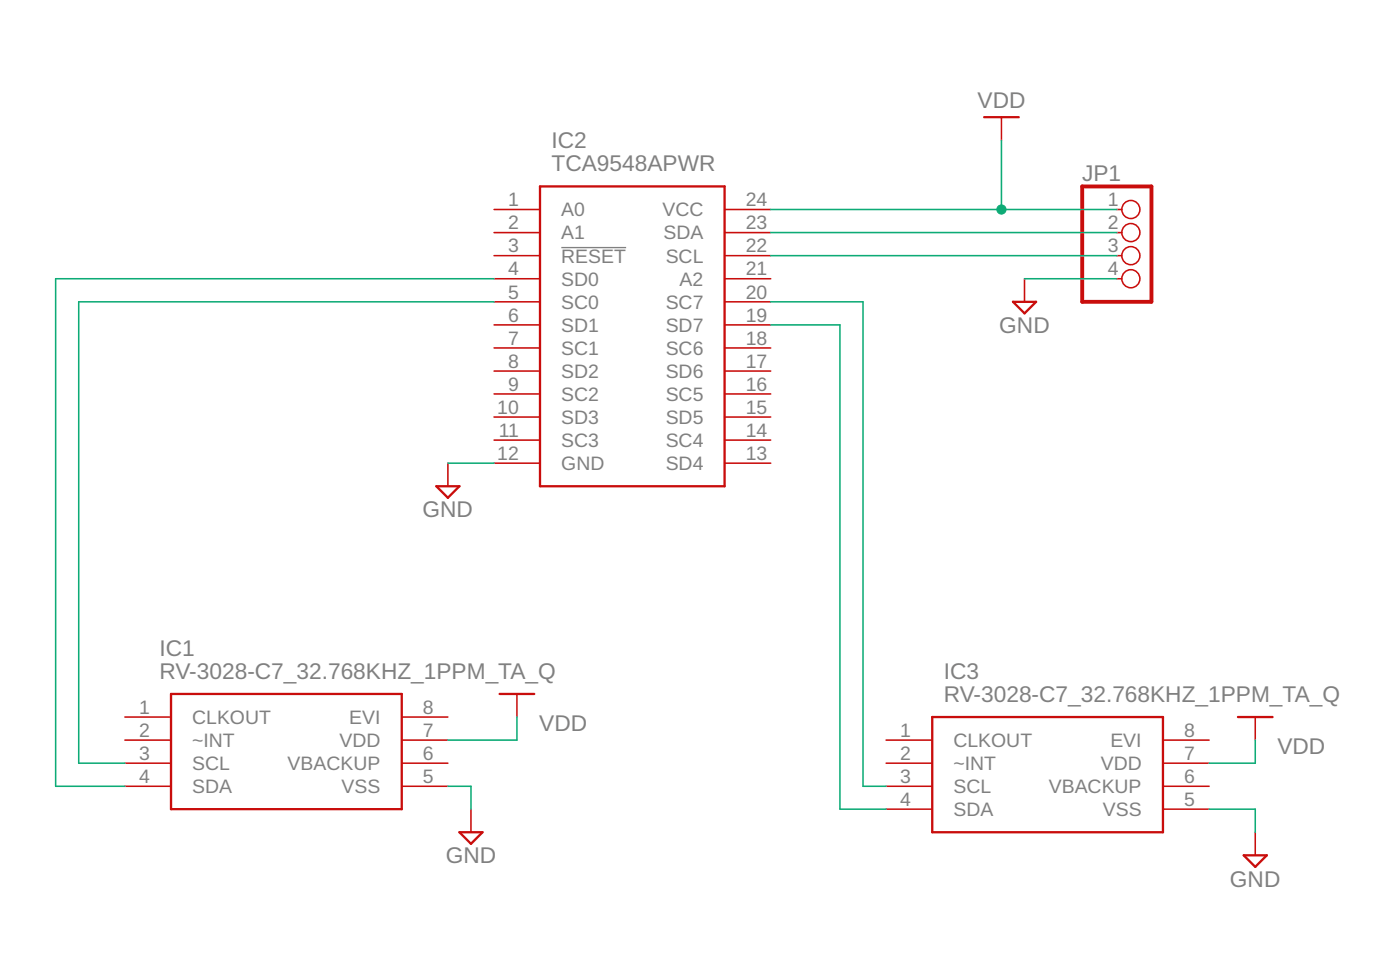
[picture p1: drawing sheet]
<svg xmlns="http://www.w3.org/2000/svg" width="154mm" height="106mm" viewBox="0 0 154 106" stroke-linecap="round" stroke-linejoin="round" font-family="sans-serif">
<path d="M61.8 27.2h7.1" fill="none" stroke="#808080" stroke-width=".15"/>
<path d="M108.3 12.9h3.9M59.4 20.5h20.4v33h-20.4zM111.5 33.2h2.6l-1.3 1.3zM48 53.5h2.6l-1.3 1.3zM18.8 76.4h25.4v12.7h-25.4zM55 76.4h3.8M102.6 78.9h25.4v12.7h-25.4zM136.3 78.9h3.8M50.6 91.6h2.5l-1.3 1.3zM136.9 94.1h2.6l-1.3 1.3z" fill="none" stroke="#c90d0c" stroke-width=".25"/>
<g fill="none" stroke="#c90d0c" stroke-width=".17">
<path d="M110.2 12.9v2.5M54.4 23.1h5M54.4 25.6h5M54.4 28.1h5M54.4 30.7h5M54.4 33.2h5M54.4 35.8h5M54.4 38.3h5M79.8 23.1h5M79.8 25.6h5M79.8 28.1h5M79.8 30.7h5"/>
<path d="M79.8 33.2h5M79.8 35.8h5M79.8 38.3h5M112.8 30.7v2.5M122.9 23.1h.6M122.9 25.6h.6M122.9 28.1h.6M122.9 30.7h.6M49.3 51v2.5M54.4 40.8h5M54.4 43.4h5M54.4 45.9h5"/>
<path d="M54.4 48.4h5M54.4 51h5M79.8 40.8h5M79.8 43.4h5M79.8 45.9h5M79.8 48.4h5M79.8 51h5M13.7 78.9h5.1M44.2 78.9h5.1M56.9 76.4v2.5M138.2 78.9v2.6M13.7 81.5h5.1"/>
<path d="M13.7 84h5.1M13.7 86.5h5.1M44.2 81.5h5.1M44.2 84h5.1M44.2 86.5h5.1M51.8 89.1v2.5M97.5 81.5h5.1M97.5 84h5.1M97.5 86.5h5.1M97.5 89.1h5.1M128 81.5h5.1M128 84h5.1"/>
<path d="M128 86.5h5.1M128 89.1h5.1M138.2 91.6v2.5"/>
<circle cx="124.5" cy="23.1" r=".99"/>
<circle cx="124.5" cy="25.6" r=".99"/>
<circle cx="124.5" cy="28.1" r=".99"/>
<circle cx="124.5" cy="30.7" r=".99"/>
</g>
<path d="M119.1 20.5h7.7v12.7h-7.7z" fill="none" stroke="#c90d0c" stroke-width=".42"/>
<g fill="none" stroke="#0dab76" stroke-width=".17">
<path d="M110.2 15.4v7.7M54.4 33.2h-45.7v50.8h5M54.4 30.7h-48.3v55.8h7.6M84.8 33.2h10.2v53.3h2.5M84.8 35.8h7.7v53.3h5M84.8 25.6h38.1M84.8 28.1h38.1M84.8 23.1h38.1M112.8 30.7h10.1M49.3 51h5.1M56.9 78.9v2.6h-7.6M49.3 86.5h2.5v2.6"/>
<path d="M133.1 89.1h5.1v2.5M138.2 81.5v2.5h-5.1"/>
</g>
<circle cx="110.2" cy="23.1" r=".51" fill="#0dab76" stroke="#0dab76" stroke-width=".11"/>
<g font-size="2.5" fill="#808080">
<text x="107.6" y="11.9">VDD</text>
<text x="60.7" y="16.3">IC2</text>
<text x="60.7" y="18.9">TCA9548APWR</text>
<text x="119.1" y="19.9">JP1</text>
<text x="110" y="36.6">GND</text>
<text x="46.5" y="56.9">GND</text>
<text x="17.6" y="74.7">RV-3028-C7_32.768KHZ_1PPM_TA_Q</text>
<text x="17.6" y="72.2">IC1</text>
<text x="103.9" y="77.3">RV-3028-C7_32.768KHZ_1PPM_TA_Q</text>
<text x="103.9" y="74.7">IC3</text>
<text x="59.4" y="80.4">VDD</text>
<text x="140.6" y="83">VDD</text>
<text x="49.1" y="95">GND</text>
<text x="135.4" y="97.6">GND</text>
</g>
<g font-size="2.1" fill="#808080">
<text x="55.9" y="22.7">1</text>
<text x="61.8" y="23.8">A0</text>
<text x="72.9" y="23.8">VCC</text>
<text x="82.1" y="22.7">24</text>
<text x="122" y="22.7">1</text>
<text x="55.9" y="25.2">2</text>
<text x="55.9" y="27.8">3</text>
<text x="61.8" y="26.4">A1</text>
<text x="61.8" y="28.9">RESET</text>
<text x="73" y="26.4">SDA</text>
<text x="73.3" y="28.9">SCL</text>
<text x="82.1" y="25.2">23</text>
<text x="82.1" y="27.8">22</text>
<text x="122" y="25.2">2</text>
<text x="122" y="27.8">3</text>
<text x="55.9" y="30.3">4</text>
<text x="55.9" y="32.9">5</text>
<text x="55.9" y="35.4">6</text>
<text x="61.8" y="31.4">SD0</text>
<text x="61.8" y="34">SC0</text>
<text x="73.3" y="34">SC7</text>
<text x="74.8" y="31.4">A2</text>
<text x="82.1" y="30.3">21</text>
<text x="82.1" y="32.9">20</text>
<text x="82.1" y="35.4">19</text>
<text x="122" y="30.3">4</text>
<text x="55.9" y="37.9">7</text>
<text x="55.9" y="40.5">8</text>
<text x="61.8" y="36.5">SD1</text>
<text x="61.8" y="39.1">SC1</text>
<text x="61.8" y="41.6">SD2</text>
<text x="73.3" y="36.5">SD7</text>
<text x="73.3" y="39.1">SC6</text>
<text x="73.3" y="41.6">SD6</text>
<text x="82.1" y="37.9">18</text>
<text x="82.1" y="40.5">17</text>
<text x="54.7" y="45.5">10</text>
<text x="55.9" y="43">9</text>
<text x="61.8" y="44.1">SC2</text>
<text x="61.8" y="46.7">SD3</text>
<text x="73.3" y="44.1">SC5</text>
<text x="73.3" y="46.7">SD5</text>
<text x="82.1" y="43">16</text>
<text x="82.1" y="45.5">15</text>
<text x="54.7" y="50.6">12</text>
<text x="54.9" y="48.1">11</text>
<text x="61.8" y="49.2">SC3</text>
<text x="61.8" y="51.7">GND</text>
<text x="73.3" y="49.2">SC4</text>
<text x="73.3" y="51.7">SD4</text>
<text x="82.1" y="48.1">14</text>
<text x="82.1" y="50.6">13</text>
<text x="15.3" y="78.6">1</text>
<text x="15.3" y="81.1">2</text>
<text x="15.3" y="83.6">3</text>
<text x="21.2" y="79.7">CLKOUT</text>
<text x="21.2" y="82.2">~INT</text>
<text x="37.4" y="82.2">VDD</text>
<text x="38.4" y="79.7">EVI</text>
<text x="46.6" y="83.6">6</text>
<text x="46.6" y="81.1">7</text>
<text x="46.6" y="78.6">8</text>
<text x="99.1" y="81.1">1</text>
<text x="99.1" y="83.6">2</text>
<text x="105" y="82.2">CLKOUT</text>
<text x="122.2" y="82.2">EVI</text>
<text x="130.4" y="83.6">7</text>
<text x="130.4" y="81.1">8</text>
<text x="15.3" y="86.2">4</text>
<text x="21.2" y="84.7">SCL</text>
<text x="21.2" y="87.3">SDA</text>
<text x="31.7" y="84.7">VBACKUP</text>
<text x="37.6" y="87.3">VSS</text>
<text x="46.6" y="86.2">5</text>
<text x="99.1" y="86.2">3</text>
<text x="99.1" y="88.7">4</text>
<text x="105" y="84.7">~INT</text>
<text x="105" y="87.3">SCL</text>
<text x="105" y="89.8">SDA</text>
<text x="115.5" y="87.3">VBACKUP</text>
<text x="121.2" y="84.7">VDD</text>
<text x="121.4" y="89.8">VSS</text>
<text x="130.4" y="88.7">5</text>
<text x="130.4" y="86.2">6</text>
</g>
</svg>
